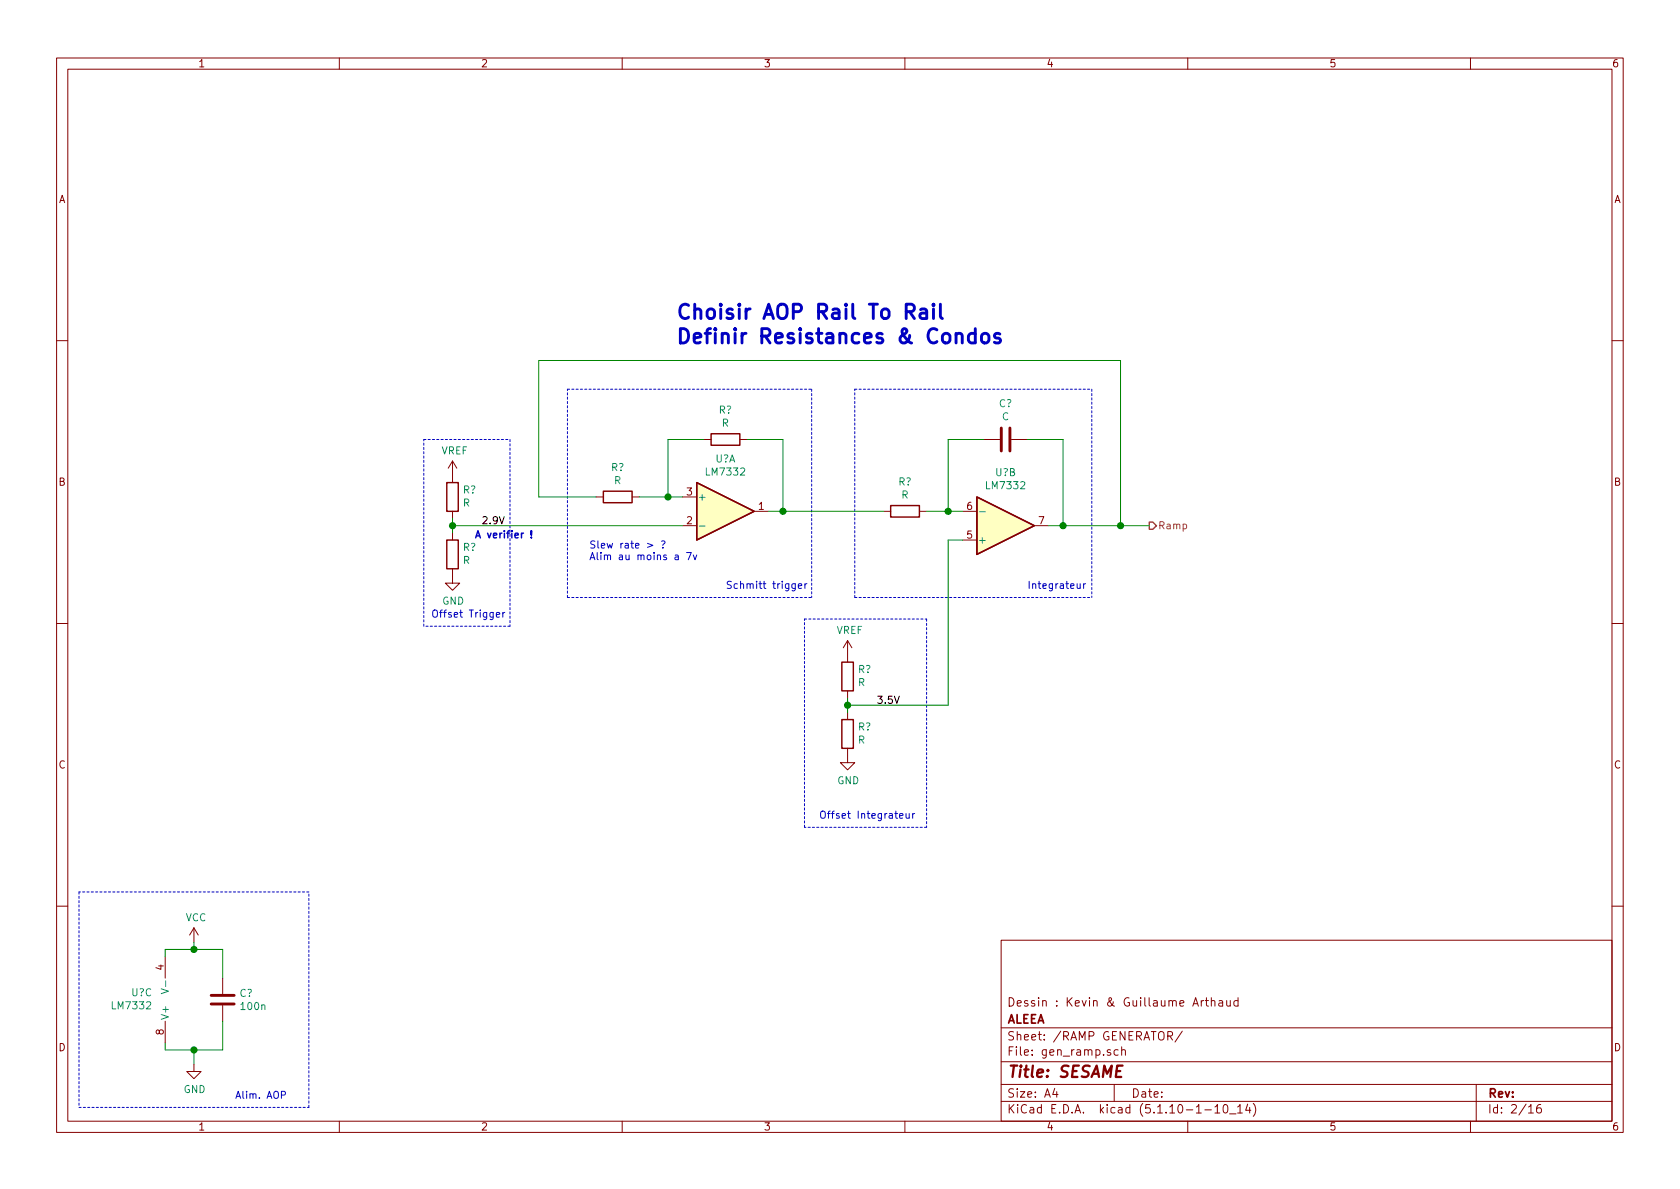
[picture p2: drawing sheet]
<svg xmlns="http://www.w3.org/2000/svg" width="297mm" height="210mm" viewBox="0 0 297 210" stroke-linecap="round" stroke-linejoin="round" font-family="sans-serif">
<g fill="none" stroke="#840000" stroke-width=".18">
<path d="M10 10.3h277v189.9h-277zM12 12.2h273v186.1h-273zM60 10.3v1.9M110 10.3v1.9M160 10.3v1.9M210 10.3v1.9M260 10.3v1.9M10 60.2h2M124.5 77.7h1.2M130.8 77.7h1.3M174 77.7h2.8M178.8 77.7h2.8"/>
<path d="M285 60.2h2M80 81.5v3.8M80 90.4v1.3M80 94.2v1.3M80 81.5l-.8 1.3M80 81.5l.8 1.3M105.4 87.9h1.3M111.8 87.9h1.2M120.6 93h2.6M120.6 87.9h2.6M133.3 90.4h2.6M156.2 90.4h1.3"/>
<path d="M162.6 90.4h1.2M170.2 90.4h2.5M170.2 95.5h2.5M182.9 93h2.5M10 110.3h2M80 100.6v2.5h1.3l-1.3 1.3-1.3-1.3h1.3M149.9 113.3v3.8M149.9 113.3l-.8 1.2M149.9 113.3l.7 1.2M285 110.3h2M149.9 132.3v2.6h1.2l-1.2 1.2-1.3-1.2h1.3M149.9 122.2v1.2"/>
<path d="M149.9 126v1.2M10 160.2h2M29.2 169.2v3.8M34.3 164.1l-.8 1.2M34.3 164.1v2.5M34.3 164.1l.8 1.2M39.4 173v2.8M39.4 177.8v2.8M177 166.3h108v32h-108zM210.9 177.9l.5-1.5 .5 1.5M212.4 176.9v1M212.8 176.9l-.4 .3"/>
<path d="M213.1 176.9h.6M213.3 176.4v1.3l.4 .2M214.2 177.1l.2-.2 .4 .1v.9M214.2 176.4v1.5M215.5 177h.6l.1 .9M216.2 177.3l-.5 .1a.29 .29 0 0 0-.2 .2 .29 .29 0 0 0 .2 .3l.5-.1M216.9 176.9l.1 .9 .3 .1 .2-.1M217.5 176.9v1M218.9 177l-.4-.1-.3 .3v.6l.3 .1 .4-.1M218.9 176.4v1.5M285 160.2h2M29.2 180.6v3.8"/>
<path d="M34.3 188.2v1.3h1.3l-1.3 1.2-1.3-1.2h1.3M60 198.3v1.9M110 198.3v1.9M160 198.3v1.9M177 194.8h108M177 191.8h108M177 187.8h108M177 181.8h108M186.5 192.5l-.4 1h1M186.8 193v1M196.3 185.7a.37 .37 0 0 0-.5 .1v.2l.5 .2 .1 .1-.2 .3-.4-.1M197 191.8v3"/>
<path d="M197.7 185.7l-.4-.1-.3 .3 .1 .6 .2 .1 .4-.1M198.3 185.7h.1a.37 .37 0 0 1 .6 .1v.8M198.3 185.1v1.5M206.5 183.2l.7-.1 .1-.2v-.3l-.3-.2h-.5v1.5M206.8 183.2l.5 .7M209 182.3l-1.3 2M210 198.3v1.9M213 196.3h1.2M214.8 195.8l.4-.5v1.5M214.8 196.8h.9M216.4 195.5l.3-.2a.94 .94 0 0 1 0 1.5l-.4-.3v-.6zM217.4 197h1.1"/>
<path d="M218.8 195.8l.5-.5v1.5M218.8 196.8h.9M220.6 195.2l-.4 1.1h1M221 195.8v1M221.6 195.1a1.71 1.71 0 0 1 0 2.3M260 198.3v1.9M261 191.8v6.5M270.3 195.8l.4-.5v1.5M270.3 196.8h.8M272.4 195.3a.62 .62 0 0 0-.7 .7l.1 .7 .2 .1 .5-.1v-.5l-.1-.2-.4-.1-.3 .3"/>
</g>
<g fill="#ffffc2" stroke="#ffffc2" stroke-width=".18">
<path d="M123.2 85.3l10.1 5.1-10.1 5.1z"/>
<path d="M172.7 87.9l10.2 5.1-10.2 5z"/>
</g>
<path d="M125.7 76.7h5.1v2h-5.1zM79 95.5h2v5.1h-2zM79 85.3h2v5.1h-2zM106.7 86.9h5.1v2h-5.1zM123.2 85.3l10.1 5.1-10.1 5.1zM157.5 89.4h5.1v2h-5.1zM172.7 87.9l10.2 5.1-10.2 5zM148.8 117.1h2.1v5.1h-2.1zM148.8 127.2h2.1v5.1h-2.1z" fill="none" stroke="#840000" stroke-width=".25"/>
<path d="M123.7 93h1M173.2 90.5h1M28.5 174.8l1.3 .5-1.3 .4M29.3 173.5v.9" fill="none" stroke="#008484" stroke-width=".18"/>
<path d="M177 75.7v4.1M178.6 75.7v4.1M37.3 177.5h4.1M37.3 176h4.1" fill="none" stroke="#840000" stroke-width=".51"/>
<g fill="none" stroke="#0000c2" stroke-width=".18" stroke-dasharray=".4 .4">
<path d="M74.9 77.7h15.3M90.2 77.7v33M100.3 68.8h43.2M143.5 68.8v36.9M151.1 68.8h41.9M193 68.8v36.9M74.9 110.7v-33M90.2 110.7h-15.3M100.3 105.7h43.2M100.3 105.7v-36.9M142.2 109.5h21.6M151.1 105.7h41.9"/>
<path d="M151.1 105.7v-36.9M163.8 109.5v36.8M14 157.7v38.1M54.6 157.7h-40.6M142.2 146.3v-36.8M163.8 146.3h-21.6M14 195.8h40.6M54.6 195.8v-38.1"/>
</g>
<g fill="none" stroke="#008400" stroke-width=".18">
<path d="M124.5 77.7h-6.4v10.2M132.1 77.7h6.3v12.7M174 77.7h-6.4v12.7M181.6 77.7h6.4v15.3M80 91.7v2.5M80 93h40.6M105.4 87.9h-10.2v-24.2h102.9v29.3M113 87.9h7.6M135.9 90.4h20.3M163.8 90.4h6.4M170.2 95.5h-2.6v29.2h-17.7M185.4 93h17.8"/>
<path d="M149.9 123.4v2.6M29.2 169.2v-1.3h10.2v5.1M34.3 166.6v1.3M34.3 185.7v2.5M39.4 180.6v5.1h-10.2v-1.3"/>
</g>
<path d="M203.2 92.3h.6l.7 .7-.7 .6h-.6z" fill="none" stroke="#848400" stroke-width=".25"/>
<g fill="none" stroke="#0000c2" stroke-width=".18">
<path d="M114.5 96.1l.9 .3-.9 .4M117 95.7h.4l.2 .1-.4 .6M117.2 96.8v.1M119.4 98.2h.5v.8M119.9 98.4l-.4 .1-.2 .2 .1 .2h.5M121.4 97.7h.8l-.5 1.3M122.6 98.1l.3 .9 .3-.9M87.8 108.7l.6-.1-.1-.2-.4-.1-.1 .2v.6h.5M88.9 108.3v.8M89.3 108.3l-.4 .2M140.6 103.2v1l-.2 .3-.3-.1M140.6 103.3l-.3-.1-.3 .2 .1 .6h.5"/>
<path d="M141.1 103.6l.7-.1-.1-.2-.4-.1-.2 .2 .1 .6h.5M142.3 103.2v.9M142.7 103.2l-.3 .1-.1 .1M190.4 103.2l.1 .8 .3 .1 .2-.2M191 103.2v.9M191.6 103.2v.9M191.9 103.2l-.3 .2M159.1 144.3l.6-.1-.1-.3h-.4l-.1 .1v.6h.5M160.2 143.9l.1 .7 .3 .1 .2-.1M160.8 143.9v.8M161.4 143.9v.8M161.7 143.9h-.2l-.1 .2"/>
<path d="M41.7 194.2l.4-1.2 .4 1.2"/>
</g>
<path d="M94 95v.1M94 93.8v.8" fill="none" stroke="#0000c2" stroke-width=".25"/>
<path d="M160.2 55.1h1a.68 .68 0 0 0 .5-.6 .68 .68 0 0 0-.5-.7h-1v2.5M160.8 55.1l.9 1.2M162.8 54.8l.2-.2 .7 .2 .2 .2v1.3M163.9 55.2l-.3 .2h-.6a.5 .5 0 0 0-.4 .4 .5 .5 0 0 0 .4 .5h.6l.3-.1M165 53.8l-.1 .1 .1 .1 .2-.1-.2-.1v.2M165 54.6v1.7M166.3 53.8v2.2l.3 .3M172.4 59.1l-.7-.2-.5 .5v.8l.3 .3 .2 .1 .7-.1M172.4 58.1v2.5M173.8 59.1a.69 .69 0 0 1 1.1 .3v.8a.68 .68 0 0 1-.7 .5 .68 .68 0 0 1-.7-.5v-.8zM176.8 59.1l-.6-.2-.4 .4 .1 .4 .9 .2 .1 .3-.1 .3-.2 .1-.8-.1" fill="none" stroke="#0000c2" stroke-width=".51"/>
<g fill="#008400" stroke="#008400" stroke-width=".25">
<circle cx="198.1" cy="93" r=".51"/>
<circle cx="34.3" cy="185.7" r=".51"/>
<circle cx="149.9" cy="124.7" r=".51"/>
<circle cx="34.3" cy="167.9" r=".51"/>
<circle cx="188" cy="93" r=".51"/>
<circle cx="167.6" cy="90.4" r=".51"/>
<circle cx="118.1" cy="87.9" r=".51"/>
<circle cx="138.4" cy="90.4" r=".51"/>
<circle cx="80" cy="93" r=".51"/>
</g>
<g font-size="3.5" fill="#0000c2">
<text x="119.4" y="56.5">Choisir AOP Rail To Rail</text>
<text x="119.4" y="60.8">Definir Resistances &amp; Condos</text>
</g>
<text font-size="2.8" fill="#840000" x="178" y="190.5">Title: SESAME</text>
<g font-size="2.1" fill="#840000">
<text x="178" y="178">Dessin : Kevin &amp; Guillaume Arthaud</text>
<text x="178" y="184">Sheet: /RAMP GENERATOR/</text>
<text x="178" y="181">ALEEA</text>
<text x="178" y="186.7">File: gen_ramp.sch</text>
<text x="178" y="196.9">KiCad E.D.A. kicad (5.1.10-1-10_14)</text>
<text x="178" y="194.1">Size: A4</text>
<text x="200" y="194.1">Date:</text>
<text x="263" y="194.1">Rev:</text>
<text x="263" y="196.9">Id: 2/16</text>
</g>
<g font-size="1.8" fill="#840000">
<text x="35" y="11.9">1</text>
<text x="85" y="11.9">2</text>
<text x="135" y="11.9">3</text>
<text x="185" y="11.9">4</text>
<text x="235" y="11.9">5</text>
<text x="285" y="11.9">6</text>
<text x="10.4" y="35.9">A</text>
<text x="285.4" y="35.9">A</text>
<text x="10.4" y="85.9">B</text>
<text x="121.4" y="87.6">3</text>
<text x="285.4" y="85.9">B</text>
<text x="121.4" y="92.7">2</text>
<text x="134.1" y="90.2">1</text>
<text x="171" y="95.2">5</text>
<text x="171" y="90.2">6</text>
<text x="183.7" y="92.7">7</text>
<text x="10.4" y="135.9">C</text>
<text x="285.4" y="135.9">C</text>
<text x="29" y="171.5" transform="rotate(-90 29 171.5)">4</text>
<text x="10.4" y="185.9">D</text>
<text x="29" y="183" transform="rotate(-90 29 183)">8</text>
<text x="285.4" y="185.9">D</text>
<text x="35" y="199.9">1</text>
<text x="85" y="199.9">2</text>
<text x="135" y="199.9">3</text>
<text x="185" y="199.9">4</text>
<text x="235" y="199.9">5</text>
<text x="285" y="199.9">6</text>
</g>
<g font-size="1.8" fill="#008484">
<text x="127.1" y="73.1">R?</text>
<text x="127.6" y="75.5">R</text>
<text x="176.6" y="72">C?</text>
<text x="177.2" y="74.3">C</text>
<text x="78" y="80.4">VREF</text>
<text x="108.1" y="83.3">R?</text>
<text x="126.5" y="81.8">U?A</text>
<text x="81.9" y="87.3">R?</text>
<text x="81.9" y="89.6">R</text>
<text x="108.6" y="85.6">R</text>
<text x="123.3" y="88.5">+</text>
<text x="125" y="84.1">LM7332</text>
<text x="158.9" y="85.8">R?</text>
<text x="159.4" y="88.2">R</text>
<text x="174.6" y="86.5">LM7332</text>
<text x="176" y="84.2">U?B</text>
<text x="81.9" y="97.4">R?</text>
<text x="81.9" y="99.7">R</text>
<text x="172.8" y="96.1">+</text>
<text x="78.2" y="106.9">GND</text>
<text x="147.9" y="112.1">VREF</text>
<text x="151.7" y="119">R?</text>
<text x="151.7" y="121.3">R</text>
<text x="151.7" y="129.2">R?</text>
<text x="151.7" y="131.5">R</text>
<text x="148" y="138.7">GND</text>
<text x="32.8" y="162.9">VCC</text>
<text x="20" y="178.5">LM7332</text>
<text x="23.2" y="176.2">U?C</text>
<text x="42.4" y="176.3">C?</text>
<text x="42.7" y="178.6">100n</text>
<text x="29.8" y="180.5" transform="rotate(-90 29.8 180.5)">V+</text>
<text x="32.5" y="193.3">GND</text>
</g>
<g font-size="1.8" fill="#0000c2">
<text x="83.8" y="95.2">A verifier !</text>
<text x="104.1" y="97">Slew rate &gt; ?</text>
<text x="104.1" y="99.1">Alim au moins a 7v</text>
<text x="128.3" y="104.1">Schmitt trigger</text>
<text x="181.6" y="104.1">Integrateur</text>
<text x="76.2" y="109.2">Offset Trigger</text>
<text x="144.8" y="144.8">Offset Integrateur</text>
</g>
<g font-size="1.8">
<text x="85.1" y="92.7">2.9V</text>
<text x="154.9" y="124.5">3.5V</text>
</g>
<text font-size="1.8" fill="#848400" x="204.7" y="93.6">Ramp</text>
<text font-size="1.7" fill="#0000c2" x="42.3" y="194.3">Alim. AOP</text>
</svg>
